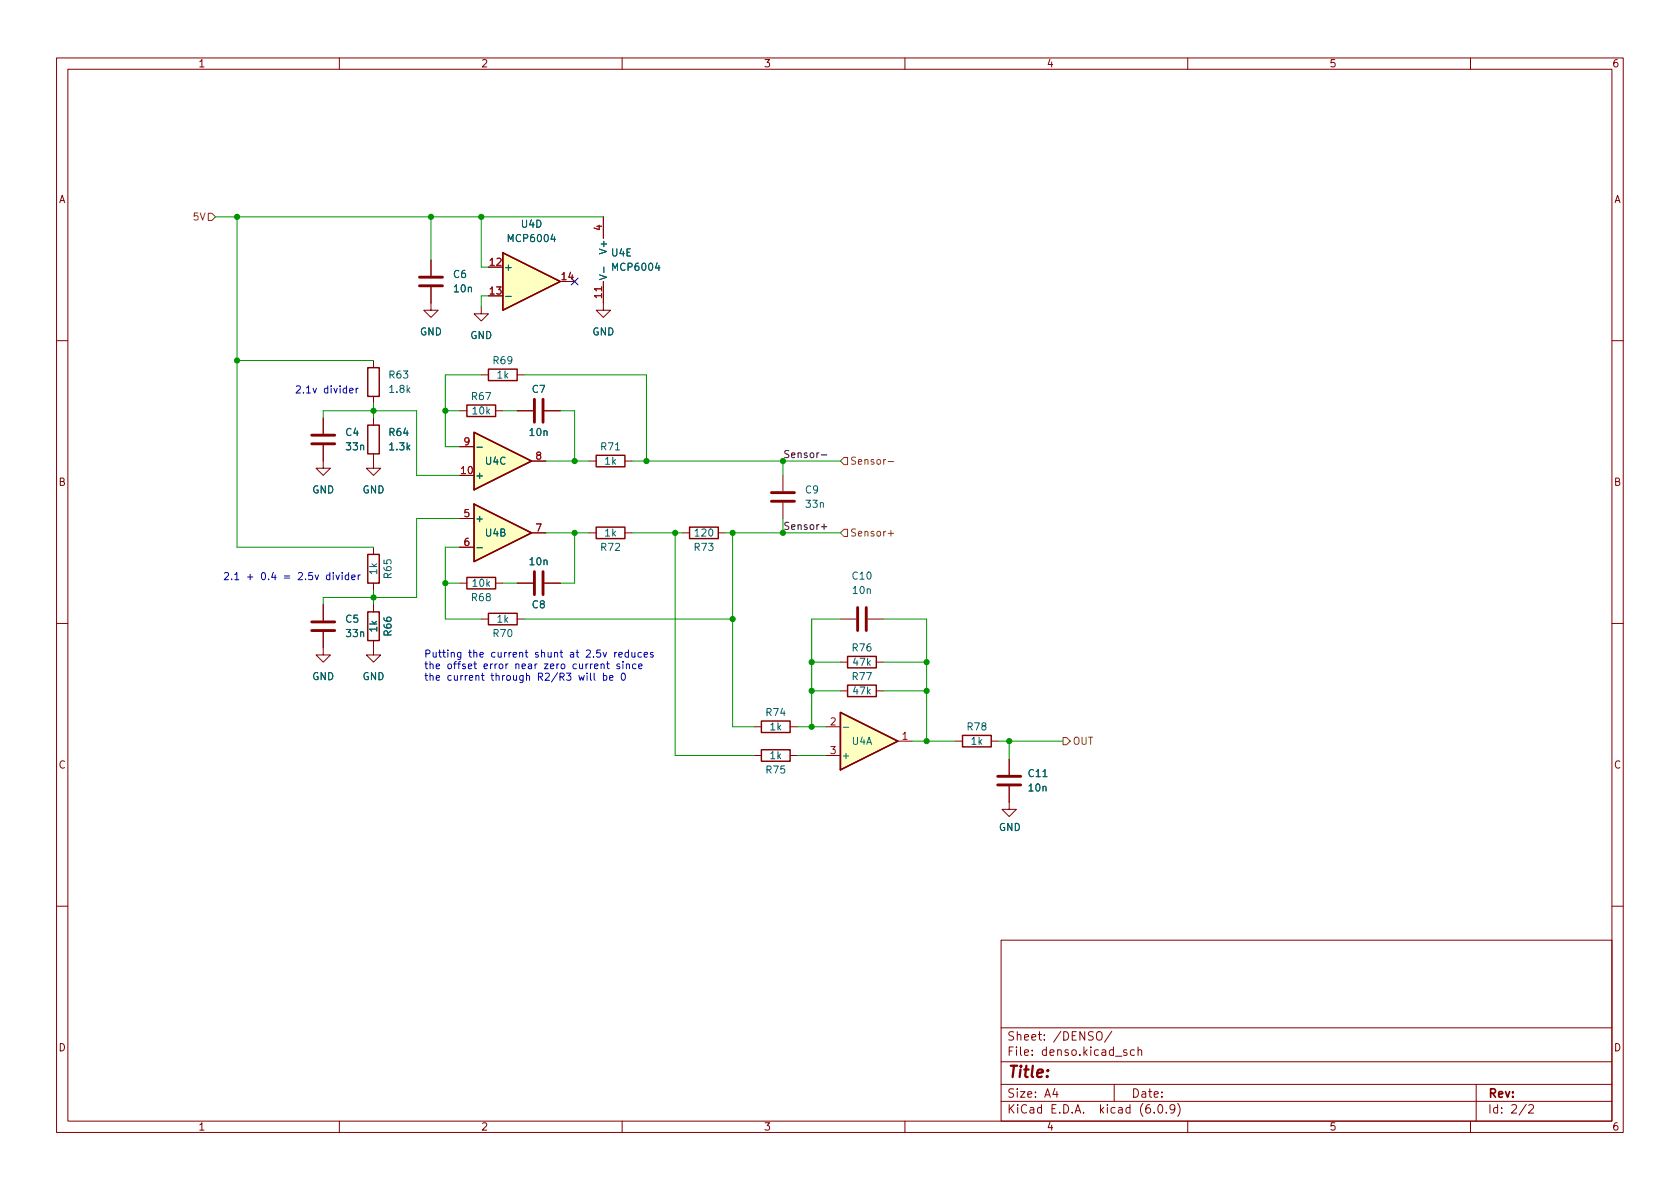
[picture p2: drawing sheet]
<svg xmlns="http://www.w3.org/2000/svg" width="297mm" height="210mm" viewBox="0 0 297 210" stroke-linecap="round" stroke-linejoin="round" font-family="sans-serif">
<g fill="none" stroke="#840000" stroke-width=".18">
<path d="M10 10.2h277v190.1h-277zM12 12.2h273v186.1h-273zM60 10.2v2M110 10.2v2M160 10.2v2M210 10.2v2M260 10.2v2M106.7 38.3v3.9M76.2 50.8v4.1h1.3l-1.3 1.2-1.3-1.2h1.3M76.2 46v2.8M85.1 54.2v1.3h1.3l-1.3 1.3-1.3-1.3h1.3M106.7 49.8v5.1h1.2l-1.2 1.2-1.3-1.2h1.3"/>
<path d="M10 60.2h2M57.1 78.7v4.1h1.3l-1.3 1.3-1.2-1.3h1.2M57.1 73.9v2.8M66 63.7v1.3M66 70.1v1.3M66 73.9v1.3M81.3 72.6h1.2M81.3 79h2.5M85.1 66.3h1.3M87.6 72.6h1.3M91.4 72.6h2.8M91.4 66.3h1.3"/>
<path d="M96.3 72.6h2.8M285 60.2h2M66 80.3v2.5h1.3l-1.3 1.3-1.2-1.3h1.2M66 96.8v1.2M81.3 91.7h2.5M81.3 96.8h2.5M94 94.2h2.5M94 81.5h2.5M104.1 94.2h1.3M104.1 81.5h1.3M110.5 94.2h1.3M110.5 81.5h1.3"/>
<path d="M120.6 94.2h1.3M127 94.2h1.3M138.4 84.1v2.8M138.4 88.9v2.8M10 110.2h2M57.1 111.8v4h1.3l-1.3 1.3-1.2-1.3h1.2M57.1 106.9v2.8M66 113.3v2.5h1.3l-1.3 1.3-1.2-1.3h1.2M66 103.1v1.3M66 106.9v1.3M81.3 103.1h1.2M85.1 109.5h1.3"/>
<path d="M87.6 103.1h1.3M91.4 109.5h1.3M91.4 103.1h2.8M96.3 103.1h2.8M148.6 117.1h1.3M148.6 109.5h2.8M153.4 109.5h2.8M154.9 117.1h1.3M285 110.2h2M133.3 133.6h1.3M133.3 128.5h1.3M139.7 133.6h1.3"/>
<path d="M139.7 128.5h1.3M146 133.6h2.6M146 128.5h2.6M148.6 122.2h1.3M154.9 122.2h1.3M158.7 131.1h2.6M168.9 131.1h1.3M175.3 131.1h1.2M178.4 139.1v4h1.3l-1.3 1.3-1.2-1.3h1.2M178.4 134.2v2.8M10 160.2h2M177 166.3h108v32h-108z"/>
<path d="M285 160.2h2M60 198.3v2M110 198.3v2M160 198.3v2M177 194.8h108M177 191.8h108M177 187.8h108M177 181.8h108M186.5 192.5l-.4 1h1M186.9 193v1M194.1 182.5a.5 .5 0 0 1 .5 0 .5 .5 0 0 1 .3 .4v.5a.5 .5 0 0 1-.5 .6 .5 .5 0 0 1-.5-.6v-.5zM196.6 182.4l-1.3 1.9"/>
<path d="M197 191.8v3M199.2 185.7l-.3-.1-.3 .2 .1 .3 .5 .1v.4h-.6M200.6 185.7l-.5-.1-.2 .3v.4l.1 .3h.6M201.2 185.8l.2-.2 .4 .1 .1 .9M201.2 185.1v1.5M204.1 196.7v.1M204.9 195.4l.2-.1a.81 .81 0 0 1 .6 .7 .81 .81 0 0 1-.3 .8h-.2a.81 .81 0 0 1-.6-.6 .81 .81 0 0 1 .3-.8zM206.2 196.7v.1M207.7 196l-.3 .3h-.3l-.2-.3 .1-.6 .4-.1 .2 .2a.99 .99 0 0 1-.3 1.3h-.3M208.2 195.1a1.72 1.72 0 0 1 0 2.3M210 198.3v2M260 198.3v2"/>
<path d="M261 191.8v6.5M269.9 195.3l-1.3 1.9M270.3 195.5l.6-.2 .2 .2 .1 .3-1 1h1"/>
</g>
<g fill="none" stroke="#840000" stroke-width=".51">
<path d="M74.2 50.5h4M74.2 49h4M55.1 78.5h4.1M55.1 77h4.1M94.5 70.6v4.1M96 70.6v4.1M136.4 87.1h4.1M136.4 88.6h4.1M55.1 111.5h4.1M55.1 110h4.1M94.5 101.1v4.1M96 101.1v4.1"/>
<path d="M151.6 107.4v4.1M153.2 107.4v4.1M176.4 137.3h4.1M176.4 138.8h4.1"/>
</g>
<g fill="none" stroke="#840000" stroke-width=".25">
<path d="M88.9 44.7l10.2 5.1-10.2 5.1zM65 75.2h2.1v5.1h-2.1zM65 65h2.1v5.1h-2.1zM82.5 71.6h5.1v2.1h-5.1zM83.8 76.4l10.2 5.1-10.2 5.1zM86.4 65.3h5v2h-5zM65 98h2.1v5.1h-2.1zM83.8 89.1l10.2 5.1-10.2 5.1zM105.4 80.5h5.1v2h-5.1zM105.4 93.2h5.1v2h-5.1zM121.9 93.2h5.1v2h-5.1zM65 108.2h2.1v5.1h-2.1z"/>
<path d="M82.5 102.1h5.1v2h-5.1zM86.4 108.5h5v2h-5zM149.9 116.1h5v2h-5zM134.6 132.6h5.1v2h-5.1zM134.6 127.5h5.1v2h-5.1zM148.6 126l10.1 5.1-10.1 5zM149.9 121.2h5v2h-5zM170.2 130h5.1v2.1h-5.1z"/>
</g>
<g fill="#ffffc2" stroke="#ffffc2" stroke-width=".18">
<path d="M88.9 44.7l10.2 5.1-10.2 5.1z"/>
<path d="M83.8 89.1l10.2 5.1-10.2 5.1z"/>
<path d="M83.8 76.4l10.2 5.1-10.2 5.1z"/>
<path d="M148.6 126l10.1 5.1-10.1 5z"/>
</g>
<path d="M89.4 52.4h1M106.8 47.2v1M84.3 79.1h1M84.3 96.9h1M149.1 128.6h1" fill="none" stroke="#006464" stroke-width=".18"/>
<path d="M36.8 37.7h.7l.6 .6-.6 .7h-.7zM149.2 93.6h.7v1.3h-.7l-.6-.7zM149.2 80.9h.7v1.3h-.7l-.6-.7zM157 94.3h1M157 81.6h1M157.5 93.8v1M188 130.4h.6l.6 .7-.6 .6h-.6z" fill="none" stroke="#725600" stroke-width=".18"/>
<path d="M145.2 80.4h1M145.2 93.1h1M145.7 92.7v.9" fill="none" stroke="#0f0f0f" stroke-width=".18"/>
<g fill="none" stroke="#0000c2" stroke-width=".18">
<path d="M61.8 69.1l.6-.1v-.3h-.4l-.2 .1 .1 .6h.5M63 68.7v.8M63.3 68.7l-.3 .2M58.3 101.7h-.3l-.3 .2 .1 .6h.5M58.3 101.2v1.3M58.9 101.2v.2M58.9 101.7v.8M59.4 101.7l.3 .8 .3-.8M60.5 101.2v.2M60.5 101.7v.8M61.6 101.7h-.3l-.3 .2 .2 .6h.4M61.6 101.2v1.3"/>
<path d="M62.2 102.1l.6-.1-.1-.3h-.3l-.2 .2v.6h.5M63.3 101.7v.8M63.7 101.7l-.4 .2M102.3 119.5l.3 .8 .2-.6 .3 .6 .2-.8M103.8 119v.1M103.8 119.5v.8M104.4 119v1.1l.2 .2M105.1 119v1.1l.1 .2M105.1 117.8l.6-.1v-.2l-.4-.1-.2 .2 .1 .6h.5M106.3 117.5l.2-.1 .3 .1v.8M106.3 117.4v.9M106.7 119.5h.4l.2 .2-.1 .5h-.5"/>
<path d="M106.7 119v1.3M107.2 117.4h.5M107.4 117v1.1l.3 .2M107.8 119.9l.6-.1-.1-.3h-.3l-.2 .1v.6h.5M108.7 115.4v.8M109.1 115.4l-.4 .2M109.4 115.8l.6-.1v-.3h-.4l-.2 .1 .1 .6h.5M109.5 117.5l-.3-.1-.1 .2v.2l.4 .1v.3h-.4M110 119.1l.1-.1a.68 .68 0 0 1 .5 .7 .68 .68 0 0 1-.5 .6l-.1-.1-.2-.4zM110.1 117v.1M110.1 117.4v.9M110.7 117.5l.2-.1 .3 .1 .1 .8"/>
<path d="M110.7 117.4v.9M111.1 115.4h-.4l-.2 .2 .1 .5h.5M111.1 114.9v1.3M111.7 115.4l.1 .7 .3 .1 .2-.1M112.3 115.4v.8M112.4 117.5l-.3-.1-.3 .2 .2 .6h.4M112.9 117.8l.6-.1v-.2l-.4-.1-.2 .2 .1 .6h.5M113.4 115.4h-.4l-.2 .2 .1 .5h.5M113.9 115.8l.6-.1-.1-.3h-.3l-.2 .1 .1 .6h.4M115.5 115.4h-.3l-.2 .1v.2l.5 .1v.3h-.5"/>
</g>
<g fill="none" stroke="#009600" stroke-width=".18">
<path d="M38.1 38.3h68.6M41.9 38.3v58.5h24.1M76.2 38.3v7.7M85.1 38.3v8.9h1.3M86.4 52.3h-1.3v1.9M41.9 63.7h24.1M57.1 73.9v-1.3h16.6v11.5h7.6M66 71.4v2.5M78.7 72.6h2.6M85.1 66.3h-6.4v12.7h2.6M88.9 72.6h2.5M92.7 66.3h21.6v15.2"/>
<path d="M99.1 72.6h2.5v8.9M81.3 96.8h-2.6v12.7h6.4M81.3 91.7h-7.6v14h-16.6v1.2M96.5 94.2h7.6M96.5 81.5h7.6M101.6 94.2v8.9h-2.5M111.8 94.2h8.8M111.8 81.5h36.8M119.4 94.2v39.4h13.9M128.3 94.2h20.3M129.5 94.2v34.3h3.8M138.4 81.5v2.6"/>
<path d="M138.4 91.7v2.5M66 104.4v2.5M78.7 103.1h2.6M88.9 103.1h2.5M92.7 109.5h36.8M143.5 117.1h5.1M148.6 109.5h-5.1v19M156.2 109.5h7.6v21.6M156.2 117.1h7.6M141 133.6h5M141 128.5h5M143.5 122.2h5.1"/>
<path d="M156.2 122.2h7.6M161.3 131.1h7.6M176.5 131.1h11.5M178.4 131.1v3.1"/>
</g>
<path d="M101 49.2l1.2 1.2M102.2 49.2l-1.2 1.2" fill="none" stroke="#000084" stroke-width=".18"/>
<g fill="#009600" stroke="#009600" stroke-width=".18">
<circle cx="41.9" cy="63.7" r=".46"/>
<circle cx="78.7" cy="72.6" r=".46"/>
<circle cx="41.9" cy="38.3" r=".46"/>
<circle cx="66" cy="72.6" r=".46"/>
<circle cx="66" cy="105.7" r=".46"/>
<circle cx="119.4" cy="94.2" r=".46"/>
<circle cx="101.6" cy="81.5" r=".46"/>
<circle cx="101.6" cy="94.2" r=".46"/>
<circle cx="114.3" cy="81.5" r=".46"/>
<circle cx="129.5" cy="109.5" r=".46"/>
<circle cx="129.5" cy="94.2" r=".46"/>
<circle cx="138.4" cy="81.5" r=".46"/>
<circle cx="138.4" cy="94.2" r=".46"/>
<circle cx="78.7" cy="103.1" r=".46"/>
<circle cx="85.1" cy="38.3" r=".46"/>
<circle cx="76.2" cy="38.3" r=".46"/>
<circle cx="143.5" cy="122.2" r=".46"/>
<circle cx="163.8" cy="131.1" r=".46"/>
<circle cx="143.5" cy="128.5" r=".46"/>
<circle cx="163.8" cy="122.2" r=".46"/>
<circle cx="163.8" cy="117.1" r=".46"/>
<circle cx="143.5" cy="117.1" r=".46"/>
<circle cx="178.4" cy="131.1" r=".46"/>
</g>
<text font-size="2.8" fill="#840000" x="178" y="190.6">Title:</text>
<g font-size="2.1" fill="#840000">
<text x="178" y="184">Sheet: /DENSO/</text>
<text x="178" y="186.7">File: denso.kicad_sch</text>
<text x="178" y="196.9">KiCad E.D.A. kicad (6.0.9)</text>
<text x="178" y="194.1">Size: A4</text>
<text x="200" y="194.1">Date:</text>
<text x="263" y="194.1">Rev:</text>
<text x="263" y="196.9">Id: 2/2</text>
</g>
<g font-size="1.8" fill="#840000">
<text x="35" y="11.9">1</text>
<text x="85" y="11.9">2</text>
<text x="135" y="11.9">3</text>
<text x="185" y="11.9">4</text>
<text x="235" y="11.9">5</text>
<text x="285" y="11.9">6</text>
<text x="10.3" y="35.9">A</text>
<text x="285.3" y="35.9">A</text>
<text x="10.3" y="85.9">B</text>
<text x="285.3" y="85.9">B</text>
<text x="10.3" y="135.9">C</text>
<text x="285.3" y="135.9">C</text>
<text x="10.3" y="185.9">D</text>
<text x="285.3" y="185.9">D</text>
<text x="35" y="199.9">1</text>
<text x="85" y="199.9">2</text>
<text x="135" y="199.9">3</text>
<text x="185" y="199.9">4</text>
<text x="235" y="199.9">5</text>
<text x="285" y="199.9">6</text>
</g>
<g font-size="1.8" fill="#725600">
<text x="34.3" y="39">5V</text>
<text x="150.2" y="82.2">Sensor-</text>
<text x="150.2" y="94.9">Sensor+</text>
<text x="189.6" y="131.7">OUT</text>
</g>
<g font-size="1.8" fill="#006464">
<text x="92.2" y="40.3">U4D</text>
<text x="89" y="47.9">+</text>
<text x="90" y="42.8">MCP6004</text>
<text x="107.3" y="44.5" transform="rotate(-90 107.3 44.5)">V+</text>
<text x="108.2" y="45.3">U4E</text>
<text x="108.5" y="47.9">MCP6004</text>
<text x="80.2" y="49.1">C6</text>
<text x="80.3" y="51.7">10n</text>
<text x="107.3" y="49.7" transform="rotate(-90 107.3 49.7)">V-</text>
<text x="74.2" y="59.3">GND</text>
<text x="83.1" y="59.9">GND</text>
<text x="104.7" y="59.3">GND</text>
<text x="87.3" y="64.4">R69</text>
<text x="68.9" y="66.9">R63</text>
<text x="69" y="69.5">1.8k</text>
<text x="83.5" y="70.7">R67</text>
<text x="87.9" y="66.9">1k</text>
<text x="94.1" y="69.5">C7</text>
<text x="61.1" y="77.1">C4</text>
<text x="68.9" y="77.1">R64</text>
<text x="83.6" y="73.3">10k</text>
<text x="93.7" y="77.1">10n</text>
<text x="61.3" y="79.6">33n</text>
<text x="69" y="79.6">1.3k</text>
<text x="85.9" y="82.2">U4C</text>
<text x="106.3" y="79.6">R71</text>
<text x="107" y="82.2">1k</text>
<text x="55.2" y="87.2">GND</text>
<text x="64.1" y="87.2">GND</text>
<text x="83.9" y="84.7">+</text>
<text x="142.4" y="87.2">C9</text>
<text x="142.6" y="89.8">33n</text>
<text x="83.9" y="92.3">+</text>
<text x="85.9" y="94.9">U4B</text>
<text x="107" y="94.9">1k</text>
<text x="123" y="94.9">120</text>
<text x="66.7" y="101.6" transform="rotate(-90 66.7 101.6)">1k</text>
<text x="93.7" y="99.9">10n</text>
<text x="106.3" y="97.4">R72</text>
<text x="122.8" y="97.4">R73</text>
<text x="69.2" y="102.2" transform="rotate(-90 69.2 102.2)">R65</text>
<text x="83.5" y="106.3">R68</text>
<text x="83.6" y="103.8">10k</text>
<text x="94.1" y="107.6">C8</text>
<text x="150.8" y="102.5">C10</text>
<text x="150.9" y="105">10n</text>
<text x="61.1" y="110.1">C5</text>
<text x="61.3" y="112.6">33n</text>
<text x="66.7" y="111.7" transform="rotate(-90 66.7 111.7)">1k</text>
<text x="69.2" y="112.4" transform="rotate(-90 69.2 112.4)">R66</text>
<text x="87.3" y="112.6">R70</text>
<text x="87.9" y="110.1">1k</text>
<text x="150.8" y="115.2">R76</text>
<text x="150.9" y="117.7">47k</text>
<text x="55.2" y="120.3">GND</text>
<text x="64.1" y="120.3">GND</text>
<text x="150.8" y="120.3">R77</text>
<text x="150.9" y="122.8">47k</text>
<text x="135.5" y="126.6">R74</text>
<text x="136.2" y="129.2">1k</text>
<text x="150.6" y="131.7">U4A</text>
<text x="171.1" y="129.2">R78</text>
<text x="171.7" y="131.7">1k</text>
<text x="135.5" y="136.8">R75</text>
<text x="136.2" y="134.2">1k</text>
<text x="148.7" y="134.2">+</text>
<text x="181.9" y="137.4">C11</text>
<text x="181.9" y="139.9">10n</text>
<text x="176.6" y="146.9">GND</text>
</g>
<g font-size="1.8" fill="#a90000">
<text x="106.4" y="40.7" transform="rotate(-90 106.4 40.7)">4</text>
<text x="86.6" y="47">12</text>
<text x="86.6" y="52.1">13</text>
<text x="99.3" y="49.5">14</text>
<text x="106.4" y="52.7" transform="rotate(-90 106.4 52.7)">11</text>
<text x="81.6" y="83.8">10</text>
<text x="82.1" y="78.7">9</text>
<text x="94.8" y="81.3">8</text>
<text x="82.1" y="91.4">5</text>
<text x="94.8" y="94">7</text>
<text x="82.1" y="96.5">6</text>
<text x="146.8" y="128.3">2</text>
<text x="159.5" y="130.8">1</text>
<text x="146.8" y="133.3">3</text>
</g>
<g font-size="1.8" fill="#0000c2">
<text x="52.1" y="69.6">2.1v divider</text>
<text x="39.4" y="102.6">2.1 + 0.4 = 2.5v divider</text>
<text x="74.9" y="116.3">Putting the current shunt at 2.5v reduces</text>
<text x="74.9" y="118.3">the offset error near zero current since</text>
<text x="74.9" y="120.4">the current through R2/R3 will be 0</text>
</g>
<g font-size="1.8" fill="#0f0f0f">
<text x="138.4" y="81">Sensor-</text>
<text x="138.4" y="93.7">Sensor+</text>
</g>
</svg>
